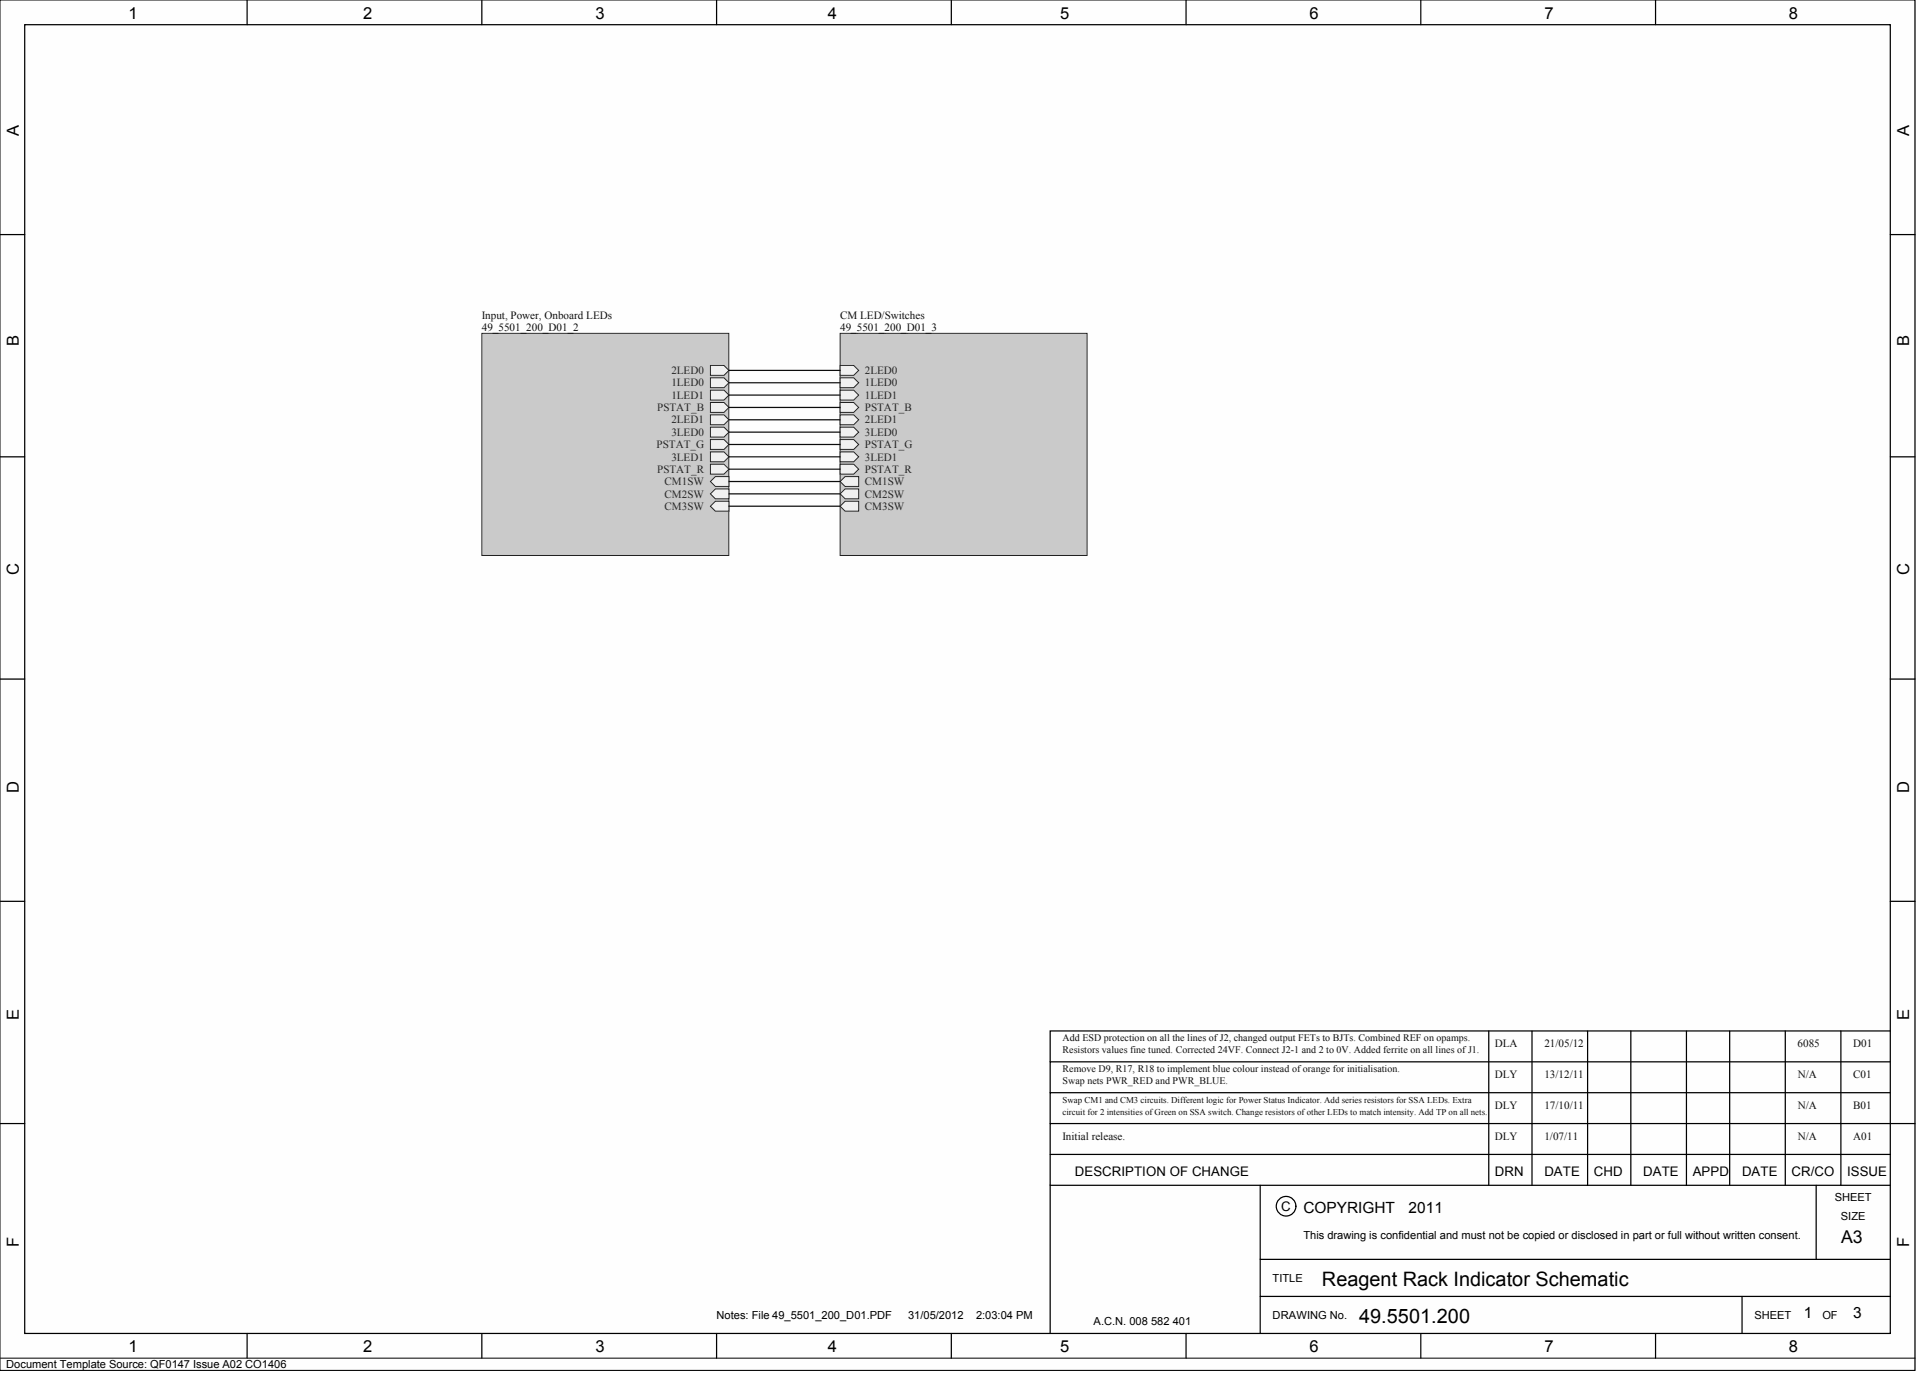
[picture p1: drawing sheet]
<svg xmlns="http://www.w3.org/2000/svg" width="656mm" height="470mm" viewBox="0 0 656 470" stroke-linecap="round" stroke-linejoin="round" font-family="sans-serif">
<path d="M0 0h655.1v469h-655.1z" fill="#fefefe" stroke="#000" stroke-width=".34"/>
<g fill="none" stroke="#000" stroke-width=".42">
<path d="M8.5 8.5h638.2v447.9h-638.2zM84.5 0v8.5M164.8 0v8.5M245.1 0v8.5M325.5 0v8.5M405.8 0v8.5M486.1 0v8.5M566.4 0v8.5M0 80.3h8.5M646.7 80.3h8.4M0 156.4h8.5M646.7 156.4h8.4"/>
<path d="M0 232.4h8.5M646.7 232.4h8.4M0 308.5h8.5M646.7 308.5h8.4M0 384.5h8.5M359.3 395.1h287.4M509.3 384.5v21.2M524.1 384.5v21.2M543.1 384.5v21.2M557.9 384.5v21.2M576.9 384.5v21.2M591.7 384.5v21.2"/>
<path d="M610.8 384.5v21.2M629.8 384.5v21.2M655.1 384.5h-295.8v21.2M431.1 405.7v50.7M621.3 405.7v25.3M646.7 405.7h-287.4v50.7M431.1 431h215.6M84.5 456.4v8.4M164.8 456.4v8.4M245.1 456.4v8.4M325.5 456.4v8.4M405.8 456.4v8.4"/>
<path d="M431.1 443.7h215.6M486.1 456.4v8.4M566.4 456.4v8.4M596 443.7v12.7"/>
<circle cx="440" cy="412.8" r="3.4"/>
</g>
<path d="M0 464.8h655.1" fill="none" stroke="#000" stroke-width=".34"/>
<path d="M164.8 114.1h84.5v76h-84.5z" fill="#cacaca" stroke="#262626" stroke-width=".34"/>
<g fill="#f0f0f0" stroke="#262626" stroke-width=".34">
<path d="M243 125.1h4.7l1.7 1.7-1.7 1.7h-4.7z" fill-rule="evenodd"/>
<path d="M243 137.8h4.7l1.7 1.6-1.7 1.7h-4.7z" fill-rule="evenodd"/>
<path d="M243 146.2h4.7l1.7 1.7-1.7 1.7h-4.7z" fill-rule="evenodd"/>
<path d="M243 154.7h4.7l1.7 1.7-1.7 1.6h-4.7z" fill-rule="evenodd"/>
<path d="M243 133.5h4.7l1.7 1.7-1.7 1.7h-4.7z" fill-rule="evenodd"/>
<path d="M243 164.8l1.7-1.7h4.7v3.4h-4.7z" fill-rule="evenodd"/>
<path d="M243 150.4h4.7l1.7 1.7-1.7 1.7h-4.7z" fill-rule="evenodd"/>
<path d="M243 169l1.7-1.7h4.7v3.4h-4.7z" fill-rule="evenodd"/>
<path d="M243 158.9h4.7l1.7 1.7-1.7 1.7h-4.7z" fill-rule="evenodd"/>
<path d="M243 173.3l1.7-1.7h4.7v3.3h-4.7z" fill-rule="evenodd"/>
<path d="M243 142h4.7l1.7 1.7-1.7 1.7h-4.7z" fill-rule="evenodd"/>
<path d="M243 129.3h4.7l1.7 1.7-1.7 1.7h-4.7z" fill-rule="evenodd"/>
</g>
<path d="M287.4 114.1h84.5v76h-84.5z" fill="#cacaca" stroke="#262626" stroke-width=".34"/>
<g fill="#f0f0f0" stroke="#262626" stroke-width=".34">
<path d="M287.4 125.1h4.7l1.7 1.7-1.7 1.7h-4.7z" fill-rule="evenodd"/>
<path d="M287.4 129.3h4.7l1.7 1.7-1.7 1.7h-4.7z" fill-rule="evenodd"/>
<path d="M287.4 133.5h4.7l1.7 1.7-1.7 1.7h-4.7z" fill-rule="evenodd"/>
<path d="M287.4 137.8h4.7l1.7 1.6-1.7 1.7h-4.7z" fill-rule="evenodd"/>
<path d="M287.4 142h4.7l1.7 1.7-1.7 1.7h-4.7z" fill-rule="evenodd"/>
<path d="M287.4 146.2h4.7l1.7 1.7-1.7 1.7h-4.7z" fill-rule="evenodd"/>
<path d="M287.4 150.4h4.7l1.7 1.7-1.7 1.7h-4.7z" fill-rule="evenodd"/>
<path d="M287.4 154.7h4.7l1.7 1.7-1.7 1.6h-4.7z" fill-rule="evenodd"/>
<path d="M287.4 158.9h4.7l1.7 1.7-1.7 1.7h-4.7z" fill-rule="evenodd"/>
<path d="M287.4 164.8l1.7-1.7h4.7v3.4h-4.7z" fill-rule="evenodd"/>
<path d="M287.4 169l1.7-1.7h4.7v3.4h-4.7z" fill-rule="evenodd"/>
<path d="M287.4 173.3l1.7-1.7h4.7v3.3h-4.7z" fill-rule="evenodd"/>
</g>
<path d="M249.4 126.8h38M249.4 131h38M249.4 135.2h38M249.4 139.4h38M249.4 143.7h38M249.4 147.9h38M249.4 152.1h38M249.4 156.4h38M249.4 160.6h38M249.4 164.8h38M249.4 169h38M249.4 173.3h38" fill="none" stroke="#0e0e0e" stroke-width=".42"/>
<path d="M509.3 352.8v31.7M524.1 352.8v31.7M543.1 352.8v31.7M557.9 352.8v31.7M576.9 352.8v31.7M591.7 352.8v31.7M610.8 352.8v31.7M629.8 352.8v31.7M646.7 352.8h-287.4v10.6M646.7 374h-287.4v10.5M646.7 363.4h-287.4v10.6" fill="none" stroke="#000" stroke-width=".42"/>
<g font-size="6.8">
<text x="452.3" y="440.2">Reagent Rack Indicator Schematic</text>
<text x="464.9" y="452.8">49.5501.200</text>
</g>
<text font-size="6" x="629.9" y="425.5">A3</text>
<g font-size="5.7">
<text x="44" y="6.4">1</text>
<text x="124.3" y="6.4">2</text>
<text x="203.7" y="6.4">3</text>
<text x="283.2" y="6.4">4</text>
<text x="362.7" y="6.4">5</text>
<text x="448" y="6.4">6</text>
<text x="528.3" y="6.4">7</text>
<text x="612" y="6.4">8</text>
<text x="6.4" y="46.5" transform="rotate(-90 6.4 46.5)">A</text>
<text x="653.1" y="46.5" transform="rotate(-90 653.1 46.5)">A</text>
<text x="6.4" y="118.3" transform="rotate(-90 6.4 118.3)">B</text>
<text x="653.1" y="118.3" transform="rotate(-90 653.1 118.3)">B</text>
<text x="6.4" y="196.9" transform="rotate(-90 6.4 196.9)">C</text>
<text x="653.1" y="196.9" transform="rotate(-90 653.1 196.9)">C</text>
<text x="6.4" y="271.3" transform="rotate(-90 6.4 271.3)">D</text>
<text x="653.1" y="271.3" transform="rotate(-90 653.1 271.3)">D</text>
<text x="6.4" y="349" transform="rotate(-90 6.4 349)">E</text>
<text x="653.1" y="349" transform="rotate(-90 653.1 349)">E</text>
<text x="6.4" y="426.8" transform="rotate(-90 6.4 426.8)">F</text>
<text x="653.1" y="426.8" transform="rotate(-90 653.1 426.8)">F</text>
<text x="44" y="462.8">1</text>
<text x="124.3" y="462.8">2</text>
<text x="203.7" y="462.8">3</text>
<text x="283.2" y="462.8">4</text>
<text x="362.7" y="462.8">5</text>
<text x="448" y="462.8">6</text>
<text x="528.3" y="462.8">7</text>
<text x="612" y="462.8">8</text>
</g>
<g font-size="5.3">
<text x="445.9" y="415.1">COPYRIGHT</text>
<text x="481.8" y="415.1">2011</text>
<text x="617.1" y="451">1</text>
<text x="634" y="451">3</text>
</g>
<g font-size="4.5">
<text x="367.7" y="402.6">DESCRIPTION OF CHANGE</text>
<text x="511.4" y="402.6">DRN</text>
<text x="528.3" y="402.6">DATE</text>
<text x="545.2" y="402.6">CHD</text>
<text x="562.2" y="402.6">DATE</text>
<text x="579.1" y="402.6">APPD</text>
<text x="596" y="402.6">DATE</text>
<text x="612.9" y="402.6">CR/CO</text>
<text x="631.9" y="402.6">ISSUE</text>
<text x="438.3" y="414.4">C</text>
</g>
<g font-size="3.8" fill="#0e0e0e">
<text x="164.8" y="109">Input, Power, Onboard LEDs</text>
<text x="164.8" y="113.2">49_5501_200_D01_2</text>
<text x="287.4" y="109">CM LED/Switches</text>
<text x="287.4" y="113.2">49_5501_200_D01_3</text>
<text x="511.4" y="358.3">DLA</text>
<text x="528.3" y="358.3">21/05/12</text>
<text x="615" y="358.3">6085</text>
<text x="634" y="358.3">D01</text>
<text x="511.4" y="368.9">DLY</text>
<text x="528.3" y="368.9">13/12/11</text>
<text x="615.1" y="368.9">N/A</text>
<text x="634" y="368.9">C01</text>
<text x="511.4" y="379.5">DLY</text>
<text x="528.3" y="379.5">17/10/11</text>
<text x="615.1" y="379.5">N/A</text>
<text x="634" y="379.5">B01</text>
<text x="363.5" y="390">Initial release.</text>
<text x="511.4" y="390">DLY</text>
<text x="528.3" y="390">1/07/11</text>
<text x="615.1" y="390">N/A</text>
<text x="634" y="390">A01</text>
</g>
<g font-size="3.8" fill="#262626">
<text x="229.7" y="128">2LED0</text>
<text x="295.9" y="128">2LED0</text>
<text x="229.7" y="136.5">1LED1</text>
<text x="229.7" y="132.3">1LED0</text>
<text x="295.9" y="132.3">1LED0</text>
<text x="295.9" y="136.5">1LED1</text>
<text x="224.8" y="140.7">PSTAT_B</text>
<text x="295.9" y="140.7">PSTAT_B</text>
<text x="229.7" y="149.2">3LED0</text>
<text x="229.7" y="144.9">2LED1</text>
<text x="295.9" y="144.9">2LED1</text>
<text x="295.9" y="149.2">3LED0</text>
<text x="224.6" y="153.4">PSTAT_G</text>
<text x="295.9" y="153.4">PSTAT_G</text>
<text x="224.8" y="161.8">PSTAT_R</text>
<text x="229.7" y="157.6">3LED1</text>
<text x="295.9" y="157.6">3LED1</text>
<text x="295.9" y="161.8">PSTAT_R</text>
<text x="227.4" y="166.1">CM1SW</text>
<text x="295.9" y="166.1">CM1SW</text>
<text x="227.4" y="170.3">CM2SW</text>
<text x="295.9" y="170.3">CM2SW</text>
<text x="227.4" y="174.5">CM3SW</text>
<text x="295.9" y="174.5">CM3SW</text>
</g>
<g font-size="3.8">
<text x="627.7" y="411.2">SHEET</text>
<text x="629.8" y="417.5">SIZE</text>
<text x="445.9" y="423.9">This drawing is confidential and must not be copied or disclosed in part or full without written consent.</text>
<text x="435.4" y="438.7">TITLE</text>
<text x="245.1" y="451.3">Notes: File 49_5501_200_D01.PDF</text>
<text x="310.7" y="451.3">31/05/2012</text>
<text x="333.9" y="451.3">2:03:04 PM</text>
<text x="374.1" y="453.5">A.C.N. 008 582 401</text>
<text x="435.4" y="451.3">DRAWING No.</text>
<text x="600.2" y="451.3">SHEET</text>
<text x="623.4" y="451.3">OF</text>
<text x="2.1" y="468.3">Document Template Source: QF0147 Issue A02 CO1406</text>
</g>
<g font-size="3.4" fill="#0e0e0e">
<text x="363.5" y="356.3">Add ESD protection on all the lines of J2, changed output FETs to BJTs. Combined REF on opamps.</text>
<text x="363.5" y="360.5">Resistors values fine tuned. Corrected 24VF. Connect J2-1 and 2 to 0V. Added ferrite on all lines of J1.</text>
<text x="363.5" y="366.9">Remove D9, R17, R18 to implement blue colour instead of orange for initialisation.</text>
<text x="363.5" y="371.1">Swap nets PWR_RED and PWR_BLUE.</text>
</g>
<g font-size="3" fill="#0e0e0e">
<text x="363.5" y="377.5">Swap CM1 and CM3 circuits. Different logic for Power Status Indicator. Add series resistors for SSA LEDs. Extra</text>
<text x="363.5" y="381.8">circuit for 2 intensities of Green on SSA switch. Change resistors of other LEDs to match intensity. Add TP on all nets.</text>
</g>
</svg>
